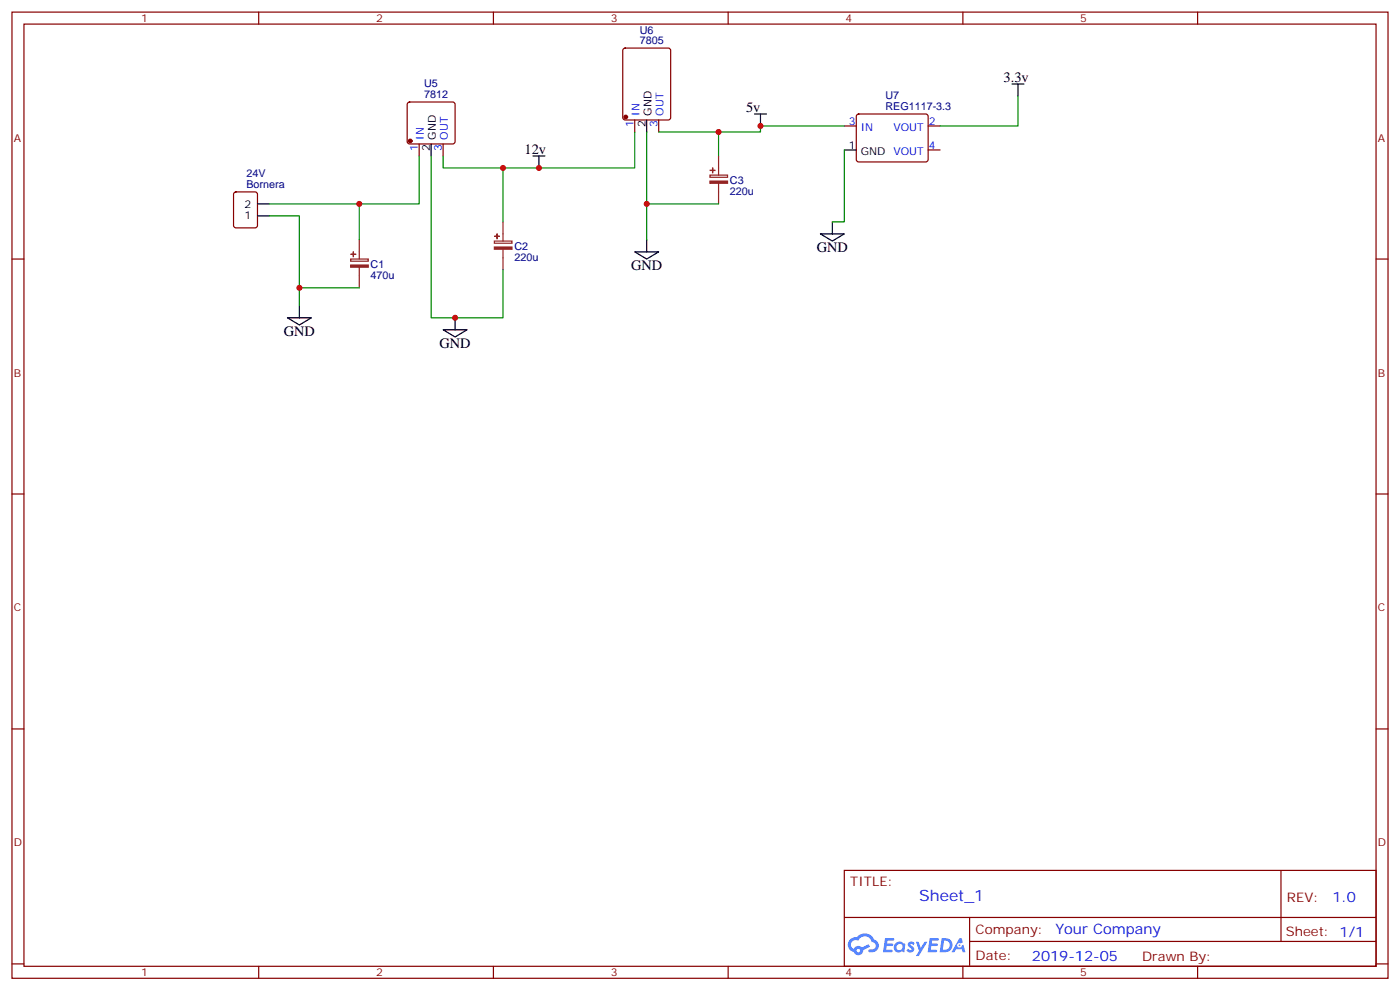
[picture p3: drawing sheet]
<svg xmlns="http://www.w3.org/2000/svg" width="412mm" height="292mm" viewBox="0 0 412 292" stroke-linecap="round" stroke-linejoin="round" font-family="sans-serif">
<g fill="none" stroke="#870000" stroke-width=".35">
<path d="M3.5 3.6h405.4v284.3h-405.4zM7.1 7.1h398.2v277.3h-398.2zM76.2 3.6v3.5M145.3 3.6v3.5M214.5 3.6v3.5M283.6 3.6v3.5M352.8 3.6v3.5M3.5 76.2h3.6M405.3 76.2h3.6M3.5 145.4h3.6M405.3 145.4h3.6M3.5 214.5h3.6"/>
<path d="M405.3 214.5h3.6M248.7 256.2h156.6v28.2h-156.6zM377.3 256.2v20.9M248.7 270h156.5M285.6 277.1h119.6M285.6 270v14.1M3.5 283.7h3.6M76.2 284.4v3.5M145.3 284.4v3.5M214.5 284.4v3.5M283.6 284.4v3.5M352.8 284.4v3.5"/>
<path d="M405.3 283.7h3.6"/>
</g>
<g fill="#5487ff">
<path d="M267.7 277.3a1.22 1.22 0 0 1 1.7 .3l-.4 .6a.47 .47 0 0 0-.3-.4 .47 .47 0 0 0-.5 .2l.1 .2a1.14 1.14 0 0 1 .8 1.7 1.14 1.14 0 0 1-1.9 0l-.2-.2 .5-.5 .7 .4a.29 .29 0 0 0 .3-.2 .29 .29 0 0 0-.2-.4 1.04 1.04 0 0 1-.6-1.7z"/>
<path d="M260.7 276.1h2.4l.3 .2-.2 .5h-1.8l-.1 .9h1.5l.3 .3-.3 .4h-1.6l-.2 1.1 1.7 .1 .2 .3-.2 .3h-2.6z"/>
<path d="M273.8 276.1h2.4l.3 .2-.1 .5h-1.8l-.2 .9h1.6l.3 .3-.4 .4h-1.6l-.1 1.1 1.7 .1 .2 .3-.2 .3h-2.6z"/>
<path d="M282.6 276.1h.7l.3 1.2-.6 .4a.69 .69 0 0 0-1 .2 .69 .69 0 0 0 .4 1 .69 .69 0 0 0 .9-.6l.5-.3 .6 2.2h-.8l-.2-.9h-1.8l-.5 .9h-.8z"/>
<path d="M269.8 277.2h.8l.6 1.8 1.1-1.8h.9l-2.6 4.2h-.8l.9-1.6z"/>
<path d="M277.4 276.1l-.6 4.1h1.3a2.11 2.11 0 0 0 2.5-2.1 2.11 2.11 0 0 0-2.5-2zM278.1 276.8a1.39 1.39 0 0 1 1.7 1.4 1.39 1.39 0 0 1-1.8 1.3h-.3z"/>
<path d="M263.7 277.7a1.54 1.54 0 0 0-.1 2.1 1.54 1.54 0 0 0 2.2 .2l.6 .2 .3-2.3-.2-.2-.4-.1a1.49 1.49 0 0 0-2.4 .1zM264 278.7a.94 .94 0 0 1 1.8 0 .94 .94 0 0 1-1.8 0z"/>
<path d="M250.4 276.5a2.18 2.18 0 0 0 1.1 3.7 1.44 1.44 0 0 0 1.6 .9 1.44 1.44 0 0 0 1.2-1.5l2-1-.5-.7-1.9 .9a1.47 1.47 0 0 0-2.4 .5 1.39 1.39 0 0 1-.7-2 1.39 1.39 0 0 1 2-.4 2.12 2.12 0 0 1 2.2-1.3 2.12 2.12 0 0 1 1.9 1.6 1.14 1.14 0 0 1 1.1 1.5 1.14 1.14 0 0 1-1.7 .7 .43 .43 0 0 0-.5 .3 .43 .43 0 0 0 .4 .5 1.98 1.98 0 0 0 2.5-1.2 1.98 1.98 0 0 0-1.2-2.5 3.1 3.1 0 0 0-5.3-.7l-.9 .1zM252.3 279.8a.55 .55 0 0 1 1.1 0 .55 .55 0 0 1-1.1 0z"/>
<circle cx="282.6" cy="278.2" r=".26"/>
</g>
<path d="M183.7 14.4l.4-.3h12.7l.7 .5 .1 20-.5 .7h-13l-.6-.4-.1-20zM120.2 30.2l.4-.2h12.7l.5 .2 .3 .5v11l-.3 .5-.5 .2h-12.7l-.4-.3-.3-.4v-11zM187 35.3v3.5M194 35.3v3.5M248.7 37.1h3.5M252.5 33.8l.4-.3 20.1 .1 .4 .7-.1 12.9-.6 .5-20-.1-.5-.6v-12.7zM273.4 37.1h3.5M69 56.7l.5-.2h5.6l.7 .4v9.5l-.4 .6-5.9 .1-.7-.5v-9.4zM123.5 42.4v3.5M130.5 42.4v3.5M273.4 44.1h3.5" fill="none" stroke="#870000" stroke-width=".35"/>
<g fill="none" stroke="#000" stroke-width=".35">
<path d="M190.5 35.3v3.5M222.2 33.5h3.6M224 33.5v3.6M298.1 24.7h3.5M299.9 24.7v3.6M127 42.4v3.5M157 45.9h3.5M158.7 45.9v3.5M248.7 44.1h3.5M75.8 63.5h3.6M75.8 60h3.6M187 74.1h7l-3.5 2.1z"/>
<path d="M190.5 70.6v3.5M241.7 68.8h7l-3.5 2.1zM245.2 65.3v3.5M84.7 93.5h7l-3.5 2.1zM88.2 90v3.5M130.5 97h7.1l-3.5 2.2zM134.1 93.5v3.5"/>
</g>
<g fill="#870000" stroke="#870000" stroke-width=".35">
<circle cx="120.8" cy="41.5" r=".53"/>
<circle cx="184.3" cy="34.4" r=".53"/>
</g>
<g fill="#8c2424" stroke="#8c2424" stroke-width=".35">
<path d="M103.3 78h5.2v.6h-5.2z"/>
<path d="M103.4 74.8l1.4 .1z"/>
<path d="M104.1 74.1v1.4z"/>
<path d="M145.6 72.7h5.2v.6h-5.2z"/>
<path d="M145.7 69.5l1.4 .1z"/>
<path d="M146.4 68.8v1.4z"/>
<path d="M209.1 53.3h5.2v.6h-5.2z"/>
<path d="M209.2 50.1l1.4 .1z"/>
<path d="M209.9 49.4v1.4z"/>
</g>
<path d="M209.1 51.5h5.2v.7h-5.2zM211.7 45.9v5.6M211.7 54v6M103.3 76.2h5.2v.7h-5.2zM105.8 70.6v5.6M105.8 78.7v6M145.6 70.9h5.2v.7h-5.2zM148.2 65.3v5.6M148.2 73.4v6" fill="none" stroke="#8c2424" stroke-width=".35"/>
<g fill="none" stroke="#008700" stroke-width=".35">
<path d="M187 38.8v10.6h-56.5v-3.5M190.5 38.8v31.8M211.7 38.8v7.1M248.7 37.1h-24.7v1.7h-30M299.9 28.3v8.8h-23M123.5 45.9v14.1h-44.1M127 45.9v47.6h21.2v-14.1M148.2 49.4v15.9M248.7 44.1v21.2h-3.5M79.4 63.5h8.8v26.5M105.8 60v10.6M190.5 60h21.2"/>
<path d="M88.2 84.7h17.6"/>
</g>
<g fill="#c00">
<circle cx="105.8" cy="60" r=".88"/>
<circle cx="148.2" cy="49.4" r=".88"/>
<circle cx="134.1" cy="93.5" r=".88"/>
<circle cx="88.2" cy="84.7" r=".88"/>
<circle cx="158.8" cy="49.4" r=".88"/>
<circle cx="190.5" cy="60" r=".88"/>
<circle cx="211.7" cy="38.8" r=".88"/>
<circle cx="224" cy="37.1" r=".88"/>
</g>
<text font-size="4.6" fill="#00f" x="270.8" y="265.2">Sheet_1</text>
<g font-size="4.2">
<text x="295.6" y="24">3.3v</text>
<text x="219.8" y="32.8">5v</text>
<text x="154.5" y="45.2">12v</text>
<text x="240.6" y="74.1">GND</text>
<text x="185.9" y="79.4">GND</text>
<text x="83.6" y="98.8">GND</text>
<text x="129.5" y="102.3">GND</text>
</g>
<g font-size="4.2" fill="#00f">
<text x="392.5" y="265.4">1.0</text>
<text x="310.9" y="275">Your Company</text>
<text x="304" y="282.8">2019-12-05</text>
</g>
<g font-size="3.9" fill="#800">
<text x="250.5" y="260.7">TITLE:</text>
<text x="379.1" y="265.4">REV:</text>
<text x="287.4" y="274.9">Company:</text>
<text x="378.7" y="275.6">Sheet: 1/1</text>
<text x="287.4" y="282.6">Date:</text>
<text x="336.4" y="282.7">Drawn By:</text>
</g>
<g font-size="3.2" fill="#800">
<text x="41.6" y="6.6">1</text>
<text x="110.8" y="6.6">2</text>
<text x="179.9" y="6.6">3</text>
<text x="249.1" y="6.6">4</text>
<text x="318.2" y="6.6">5</text>
<text x="4.1" y="41.7">A</text>
<text x="405.9" y="41.7">A</text>
<text x="4.1" y="110.8">B</text>
<text x="405.9" y="110.8">B</text>
<text x="4.1" y="180">C</text>
<text x="405.9" y="180">C</text>
<text x="4.1" y="249.1">D</text>
<text x="405.9" y="249.1">D</text>
<text x="41.6" y="287.4">1</text>
<text x="110.8" y="287.4">2</text>
<text x="179.9" y="287.4">3</text>
<text x="249.1" y="287.4">4</text>
<text x="318.2" y="287.4">5</text>
</g>
<g font-size="3.2" fill="#000080">
<text x="188.5" y="9.9">U6</text>
<text x="188.5" y="13.1">7805</text>
<text x="124.9" y="29">7812</text>
<text x="124.9" y="25.7">U5</text>
<text x="260.8" y="29.3">U7</text>
<text x="260.8" y="32.5">REG1117-3.3</text>
<text x="72.6" y="52.1">24V</text>
<text x="72.6" y="55.4">Bornera</text>
<text x="215" y="57.3">220u</text>
<text x="215" y="54.1">C3</text>
<text x="151.5" y="76.7">220u</text>
<text x="151.5" y="73.5">C2</text>
<text x="109.2" y="82">470u</text>
<text x="109.2" y="78.8">C1</text>
</g>
<g font-size="3.2" fill="#00f">
<text x="188.4" y="34" transform="rotate(-90 188.4 34)">IN</text>
<text x="195.4" y="34" transform="rotate(-90 195.4 34)">OUT</text>
<text x="124.9" y="41.1" transform="rotate(-90 124.9 41.1)">IN</text>
<text x="131.9" y="41.1" transform="rotate(-90 131.9 41.1)">OUT</text>
<text x="186.6" y="37.5" transform="rotate(-90 186.6 37.5)">1</text>
<text x="193.7" y="37.5" transform="rotate(-90 193.7 37.5)">3</text>
<text x="250" y="36.7">3</text>
<text x="253.5" y="38.5">IN</text>
<text x="263.2" y="38.5">VOUT</text>
<text x="273.6" y="36.7">2</text>
<text x="123.1" y="44.6" transform="rotate(-90 123.1 44.6)">1</text>
<text x="130.2" y="44.6" transform="rotate(-90 130.2 44.6)">3</text>
<text x="263.2" y="45.5">VOUT</text>
<text x="273.6" y="43.8">4</text>
</g>
<g font-size="3.2">
<text x="191.9" y="34" transform="rotate(-90 191.9 34)">GND</text>
<text x="128.4" y="41.1" transform="rotate(-90 128.4 41.1)">GND</text>
<text x="190.1" y="37.5" transform="rotate(-90 190.1 37.5)">2</text>
<text x="126.6" y="44.6" transform="rotate(-90 126.6 44.6)">2</text>
<text x="250" y="43.8">1</text>
<text x="253.5" y="45.5">GND</text>
<text x="72.1" y="64.6">1</text>
<text x="72.1" y="61.1">2</text>
</g>
</svg>
